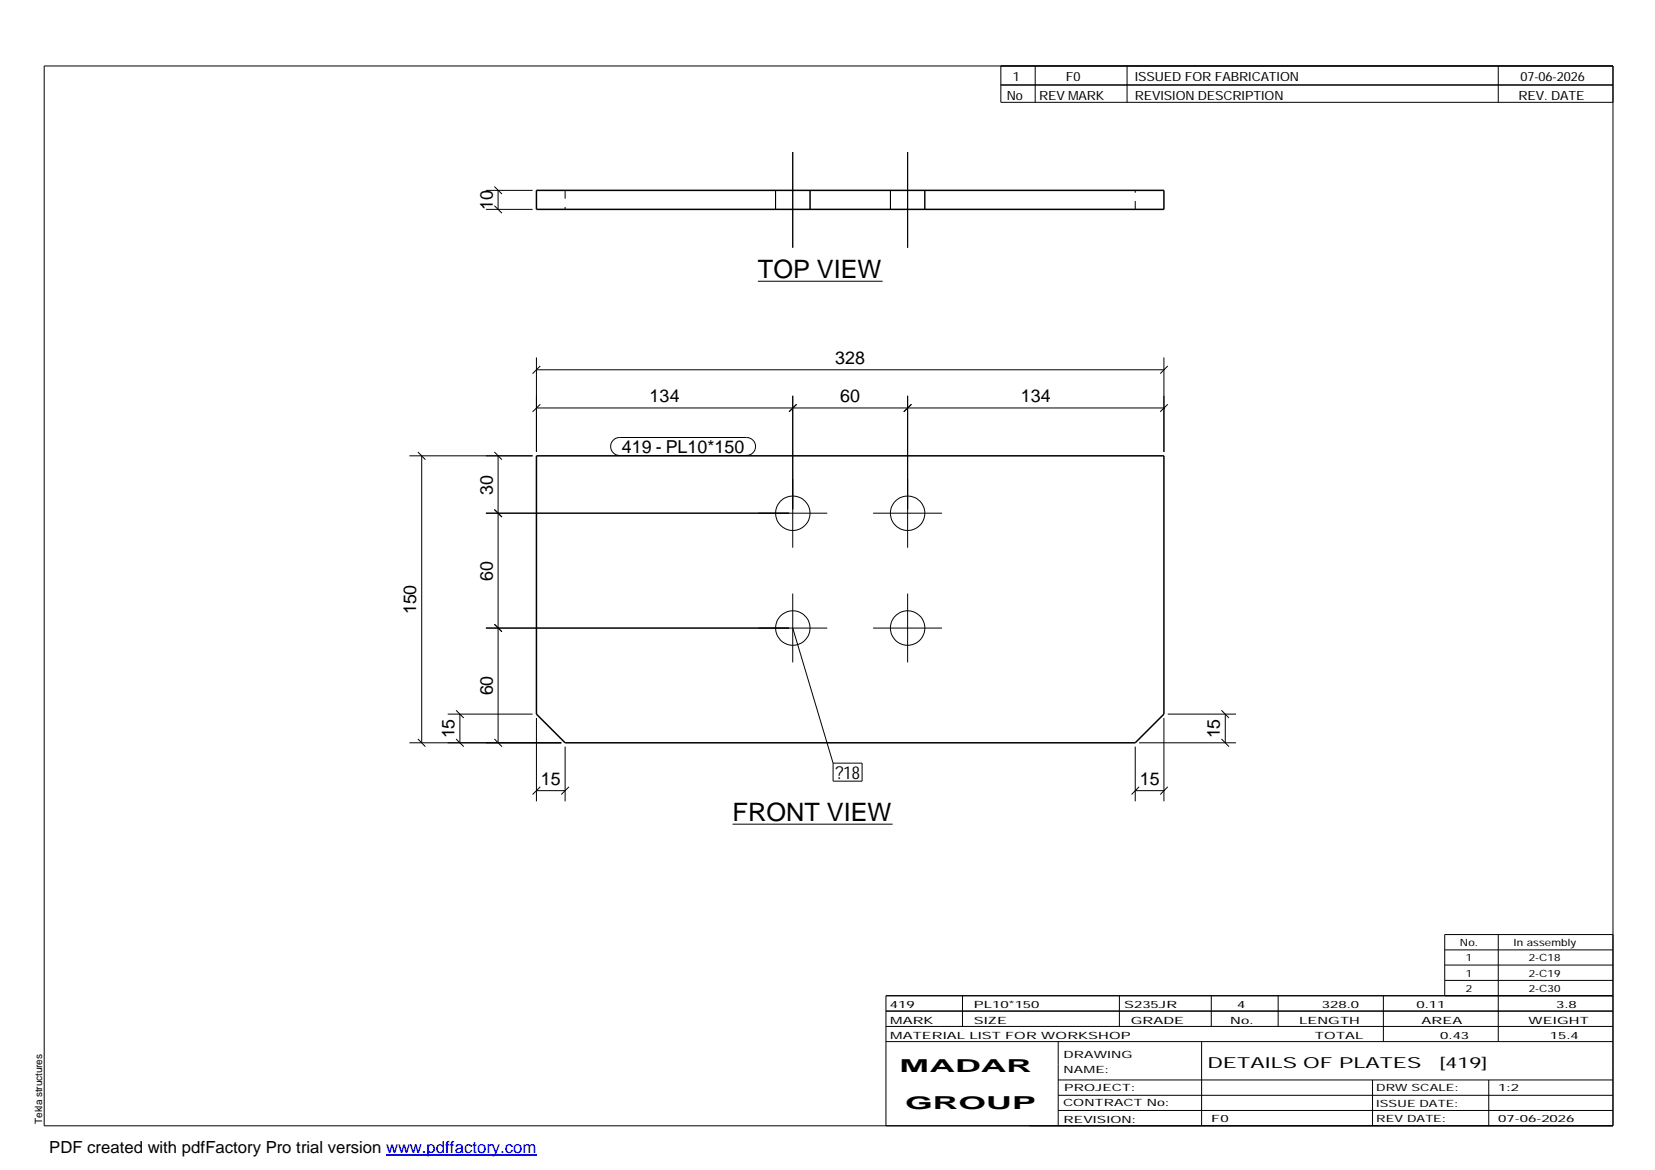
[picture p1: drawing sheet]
<svg xmlns="http://www.w3.org/2000/svg" width="420mm" height="297mm" viewBox="0 0 420 297" stroke-linecap="round" stroke-linejoin="round" font-family="sans-serif">
<g fill="none" stroke="#000" stroke-width=".25">
<path d="M11.2 16.7h398.3v269.1h-398.3zM254.1 16.7v9.3h155.4M262.8 16.7v9.3M286.1 16.7v9.3M380.4 16.7v9.3M201.3 38.6v24.3M230.4 38.6v24.3M254.1 21.6h155.4M123.4 53.2h11.8M123.4 48.3h11.8M125.5 52.2l1.9 1.9M125.5 47.4l1.9 1.9"/>
<path d="M126.4 48.3v4.9M196.9 48.3v4.9M205.7 48.3v4.9M226.1 48.3v4.9M234.8 48.3v4.9M192.4 71.4h31.7M136.2 93.9h159.3M136.2 90.7v24.1M137.2 92.9l-2 2M295.5 90.7v24.1M296.5 92.9l-1.9 2M103.9 115.7h31.3"/>
<path d="M106.1 114.8l1.9 1.9M107.1 115.7v72.9M125.5 114.8l1.9 1.9M126.4 115.7v72.9M136.2 103.6h159.3M137.2 102.6l-2 1.9M155.7 111.7l.7-.5 .9-.1h32.2a2.29 2.29 0 0 1 2.3 2.3 2.29 2.29 0 0 1-2.3 2.2h-32.2a2.27 2.27 0 0 1-2.1-1.4 2.27 2.27 0 0 1 .5-2.5zM201.3 100.5v38.6M202.2 102.6l-1.9 1.9M230.4 100.5v38.6M231.4 102.6l-2 1.9M296.5 102.6l-1.9 1.9"/>
<path d="M123.4 130.3h86.6M125.5 129.4l1.9 1.9M221.7 130.3h17.4M123.4 159.5h86.6M125.5 158.5l1.9 1.9M201.3 150.7v17.5M201.3 159.5l10.2 34.2M221.7 159.5h17.4M230.4 150.7v17.5M103.9 188.6h38.6M106.1 187.6l1.9 2M113.7 181.3h21.5"/>
<path d="M115.8 187.6l1.9 2M115.8 180.3l1.9 2M116.8 181.3v7.3M125.5 187.6l1.9 2M136.2 182.3v21.1M137.2 199.8l-2 1.9M143.5 189.6v13.8M144.4 199.8l-1.9 1.9M211.5 193.7h7.4v4.6h-7.4zM288.2 189.6v13.8M289.2 199.8l-1.9 1.9M289.2 188.6h24.6"/>
<path d="M295.5 182.3v21.1M296.5 199.8l-1.9 1.9M296.5 181.3h17.3M310.1 187.6l1.9 2M310.1 180.3l1.9 2M311.1 181.3v7.3M136.2 200.7h7.3M186 209.2h40.6M288.2 200.7h7.3M380.4 237.3v27.1M409.5 237.3h-42.7v15.5M224.9 256.7h184.6"/>
<path d="M244.3 252.8v7.8M284.2 252.8v7.8M307.5 252.8v7.8M324.5 252.8v7.8M351.2 252.8v11.6M366.8 241.2h42.7M366.8 245h42.7M366.8 248.9h42.7M409.5 252.8h-184.6v33M224.9 264.4h184.6M224.9 260.6h184.6M268.6 264.4v21.4"/>
<path d="M268.6 274.2h140.9M268.6 278.1h140.9M305.1 264.4v21.4M348.4 274.2v11.6M378 274.2v11.6M268.6 281.9h140.9"/>
<circle cx="201.3" cy="130.3" r="4.4"/>
<circle cx="230.4" cy="130.3" r="4.4"/>
<circle cx="201.3" cy="159.4" r="4.4"/>
<circle cx="230.4" cy="159.4" r="4.4"/>
</g>
<path d="M136.2 48.3h159.3v4.9h-159.3zM136.2 115.7h159.3v65.6l-7.3 7.3h-144.7l-7.3-7.3z" fill="none" stroke="#000" stroke-width=".38"/>
<path d="M143.5 48.3v4.9M288.2 53.2v-4.9" fill="none" stroke="#000" stroke-width=".25" stroke-dasharray="2.1 2.1" stroke-linecap="butt"/>
<path d="M98 293.3h38.2" fill="none" stroke="#00f" stroke-width=".3"/>
<g font-size="6.4">
<text x="192.4" y="70.6">TOP VIEW</text>
<text x="186" y="208.5">FRONT VIEW</text>
</g>
<g font-size="4.5">
<text x="125.1" y="53.2" transform="rotate(-90 125.1 53.2)">10</text>
<text x="212" y="92.5">328</text>
<text x="164.9" y="102.2">134</text>
<text x="213.3" y="102.2">60</text>
<text x="259.2" y="102.2">134</text>
<text x="157.9" y="115">419 - PL10*150</text>
<text x="125.1" y="125.5" transform="rotate(-90 125.1 125.5)">30</text>
<text x="125.1" y="147.4" transform="rotate(-90 125.1 147.4)">60</text>
<text x="105.7" y="155.9" transform="rotate(-90 105.7 155.9)">150</text>
<text x="125.1" y="176.6" transform="rotate(-90 125.1 176.6)">60</text>
<text x="115.4" y="187.5" transform="rotate(-90 115.4 187.5)">15</text>
<text x="309.7" y="187.5" transform="rotate(-90 309.7 187.5)">15</text>
<text x="212.1" y="197.7">?18</text>
<text x="137.3" y="199.3">15</text>
<text x="289.3" y="199.3">15</text>
<text x="228.4" y="272.3">MADAR</text>
<text x="229.8" y="281.6">GROUP</text>
</g>
<text font-size="4.2" x="12.5" y="292.7">PDF created with pdfFactory Pro trial version www.pdffactory.com</text>
<g font-size="3.9">
<text x="306.5" y="271.3">DETAILS OF PLATES</text>
<text x="365.4" y="271.3">[419]</text>
</g>
<g font-size="3.2">
<text x="257.1" y="20.5">1</text>
<text x="270.6" y="20.5">F0</text>
<text x="288.1" y="20.5">ISSUED FOR FABRICATION</text>
<text x="386" y="20.5">07-06-2026</text>
<text x="255.6" y="25.5">No</text>
<text x="263.8" y="25.5">REV MARK</text>
<text x="288.1" y="25.5">REVISION DESCRIPTION</text>
<text x="385.5" y="25.5">REV. DATE</text>
</g>
<g font-size="2.5">
<text x="370.6" y="240.2">No.</text>
<text x="372.1" y="244.1">1</text>
<text x="384.3" y="240.2">In assembly</text>
<text x="388.1" y="244.1">2-C18</text>
<text x="372.1" y="247.9">1</text>
<text x="372.1" y="251.8">2</text>
<text x="388.1" y="247.9">2-C19</text>
<text x="388.1" y="251.8">2-C30</text>
<text x="225.9" y="255.9">419</text>
<text x="247.3" y="255.9">PL10*150</text>
<text x="285.4" y="255.9">S235JR</text>
<text x="314.1" y="255.9">4</text>
<text x="335.6" y="255.9">328.0</text>
<text x="359.6" y="255.9">0.11</text>
<text x="395.1" y="255.9">3.8</text>
<text x="226" y="263.7">MATERIAL LIST FOR WORKSHOP</text>
<text x="226" y="259.9">MARK</text>
<text x="247.2" y="259.9">SIZE</text>
<text x="287.1" y="259.9">GRADE</text>
<text x="312.3" y="259.9">No.</text>
<text x="329.8" y="259.9">LENGTH</text>
<text x="333.8" y="263.7">TOTAL</text>
<text x="360.9" y="259.9">AREA</text>
<text x="365.6" y="263.7">0.43</text>
<text x="388.1" y="259.9">WEIGHT</text>
<text x="393.4" y="263.7">15.4</text>
<text x="270" y="268.5">DRAWING</text>
<text x="270" y="272.5">NAME:</text>
<text x="269.9" y="280.9">CONTRACT No:</text>
<text x="270.2" y="277">PROJECT:</text>
<text x="349.4" y="277.1">DRW SCALE:</text>
<text x="349.4" y="281">ISSUE DATE:</text>
<text x="380.4" y="277.1">1:2</text>
<text x="10.7" y="285.4" transform="rotate(-90 10.7 285.4)">Tekla structures</text>
<text x="270" y="285">REVISION:</text>
<text x="307.5" y="284.8">F0</text>
<text x="349.4" y="284.8">REV DATE:</text>
<text x="380.4" y="284.8">07-06-2026</text>
</g>
</svg>
